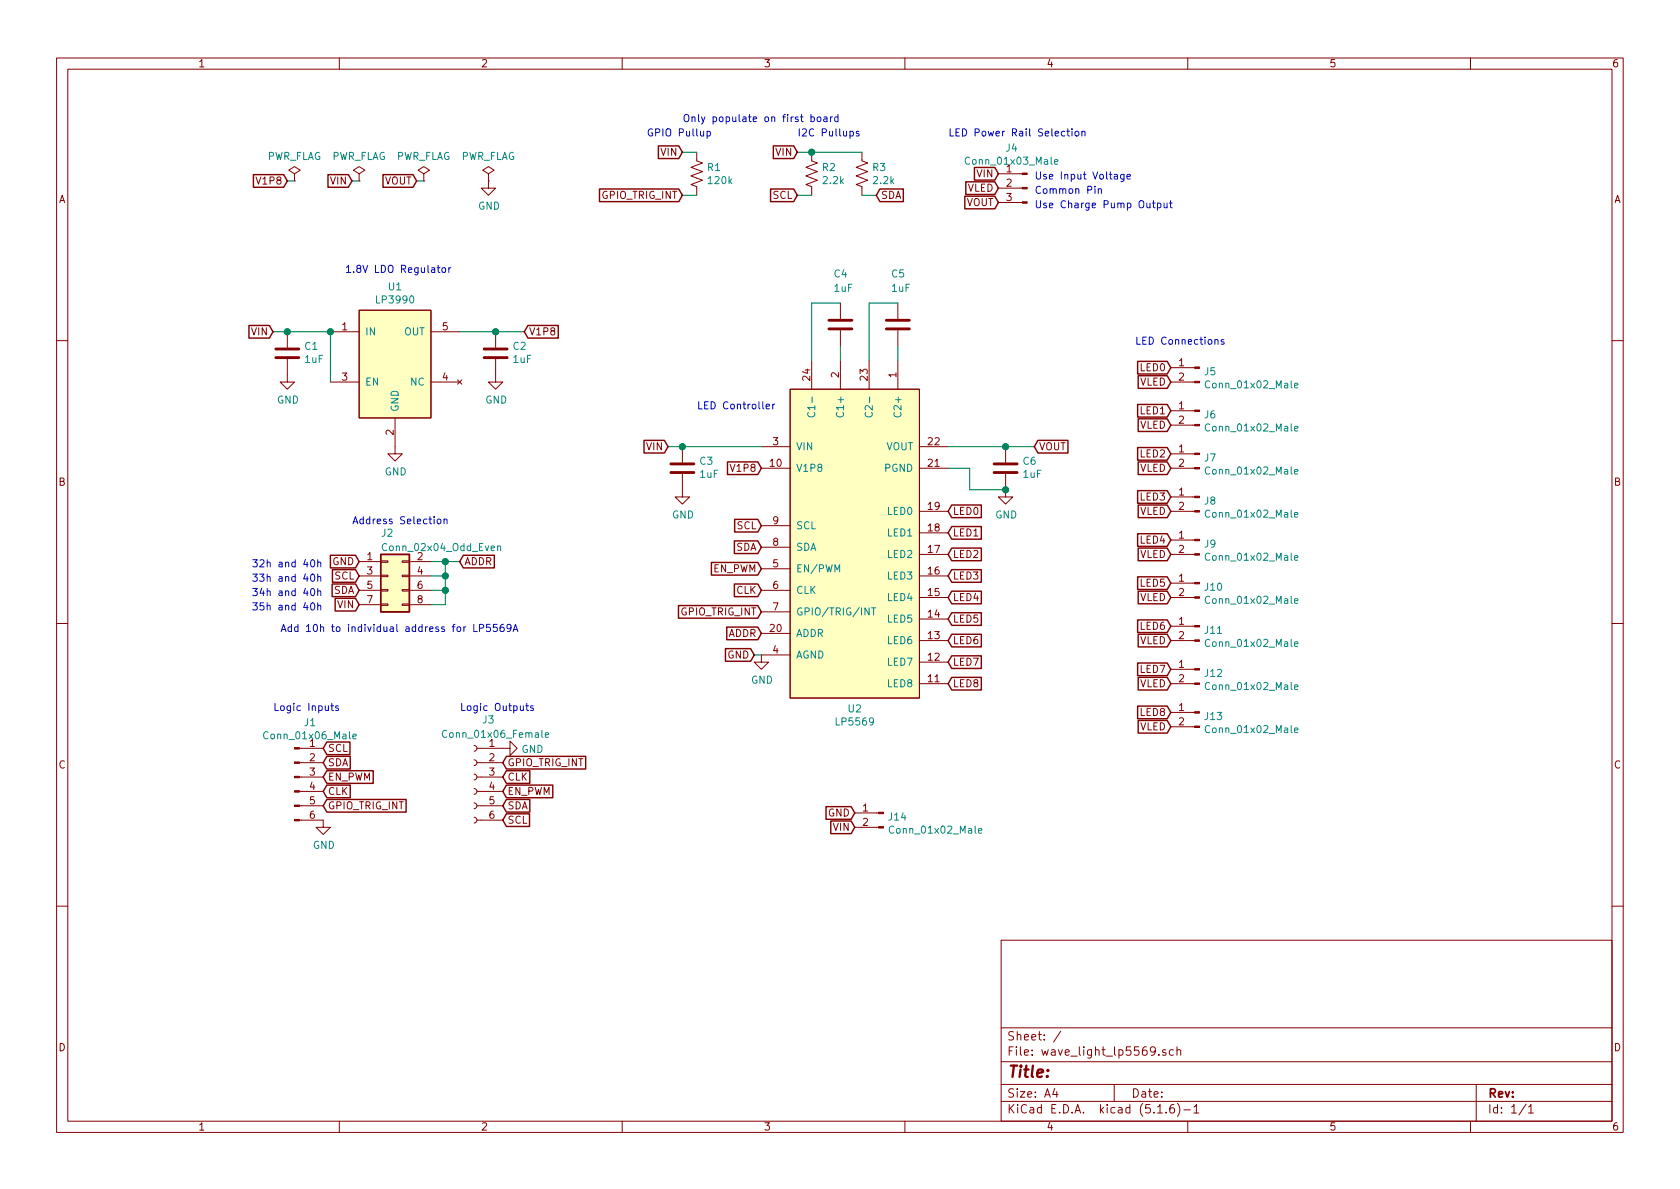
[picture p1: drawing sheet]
EESchema Schematic File Version 4
EELAYER 30 0
EELAYER END
$Descr A4 11693 8268
encoding utf-8
Sheet 1 1
Title ""
Date ""
Rev ""
Comp ""
Comment1 ""
Comment2 ""
Comment3 ""
Comment4 ""
$EndDescr
$Comp
L lp5569:LP5569 U2
U 1 1
P 5950 3800
F 0 "U2" H 5950 2677 50  0000 C CNN
F 1 "LP5569" H 5950 2586 50  0000 C CNN
F 2 "Package_DFN_QFN:WQFN-24-1EP_4x4mm_P0.5mm_EP2.6x2.6mm" H 5950 3550 50  0001 C CNN
F 3 "" H 5950 3550 50  0001 C CNN
	1    5950 3800
	1    0    0    -1  
$EndComp
$Comp
L Device:C C4
U 1 1
P 5850 2250
F 0 "C4" H 5900 1900 50  0000 R CNN
F 1 "1uF" H 5900 2000 50  0000 R CNN
F 2 "Capacitors_SMD:C_0805_HandSoldering" H 5888 2100 50  0001 C CNN
F 3 "~" H 5850 2250 50  0001 C CNN
	1    5850 2250
	-1   0    0    1   
$EndComp
$Comp
L Device:C C5
U 1 1
P 6250 2250
F 0 "C5" H 6300 1900 50  0000 R CNN
F 1 "1uF" H 6300 2000 50  0000 R CNN
F 2 "Capacitors_SMD:C_0805_HandSoldering" H 6288 2100 50  0001 C CNN
F 3 "~" H 6250 2250 50  0001 C CNN
	1    6250 2250
	-1   0    0    1   
$EndComp
$Comp
L Connector_Generic:Conn_02x04_Odd_Even J2
U 1 1
P 2700 4000
F 0 "J2" H 2650 4300 50  0000 L CNN
F 1 "Conn_02x04_Odd_Even" H 2650 4200 50  0000 L CNN
F 2 "Pin_Headers:Pin_Header_Straight_2x04_Pitch2.54mm" H 2700 4000 50  0001 C CNN
F 3 "~" H 2700 4000 50  0001 C CNN
	1    2700 4000
	1    0    0    -1  
$EndComp
Text GLabel 3200 3900 2    50   Input ~ 0
ADDR
Text GLabel 2500 4100 0    50   Input ~ 0
SDA
Text GLabel 2500 4000 0    50   Input ~ 0
SCL
Text GLabel 2500 4200 0    50   Input ~ 0
VIN
Text GLabel 2500 3900 0    50   Input ~ 0
GND
Wire Wire Line
	3000 3900 3100 3900
Wire Wire Line
	3100 3900 3100 4000
Wire Wire Line
	3100 4200 3000 4200
Connection ~ 3100 3900
Wire Wire Line
	3100 3900 3200 3900
Wire Wire Line
	3100 4100 3000 4100
Connection ~ 3100 4100
Wire Wire Line
	3100 4100 3100 4200
Wire Wire Line
	3100 4000 3000 4000
Connection ~ 3100 4000
Wire Wire Line
	3100 4000 3100 4100
Text GLabel 5300 4400 0    50   Input ~ 0
ADDR
Text GLabel 5250 4550 0    50   Input ~ 0
GND
$Comp
L power:GND #PWR0101
U 1 1
P 5300 4550
F 0 "#PWR0101" H 5300 4300 50  0001 C CNN
F 1 "GND" H 5305 4377 50  0000 C CNN
F 2 "" H 5300 4550 50  0001 C CNN
F 3 "" H 5300 4550 50  0001 C CNN
	1    5300 4550
	1    0    0    -1  
$EndComp
Wire Wire Line
	5300 4550 5250 4550
Text GLabel 5300 3650 0    50   Input ~ 0
SCL
Text GLabel 5300 3800 0    50   Input ~ 0
SDA
Wire Wire Line
	5650 2500 5650 2100
Wire Wire Line
	5650 2100 5850 2100
Wire Wire Line
	5850 2500 5850 2400
Wire Wire Line
	6050 2500 6050 2100
Wire Wire Line
	6050 2100 6250 2100
Wire Wire Line
	6250 2500 6250 2400
Text GLabel 8150 2550 0    50   Input ~ 0
LED0
Text GLabel 8150 2650 0    50   Input ~ 0
VLED
Text GLabel 6600 3550 2    50   Input ~ 0
LED0
Text GLabel 6600 3700 2    50   Input ~ 0
LED1
Text GLabel 6600 3850 2    50   Input ~ 0
LED2
Text GLabel 6600 4000 2    50   Input ~ 0
LED3
Text GLabel 6600 4150 2    50   Input ~ 0
LED4
Text GLabel 6600 4300 2    50   Input ~ 0
LED5
Text GLabel 6600 4450 2    50   Input ~ 0
LED6
Text GLabel 6600 4600 2    50   Input ~ 0
LED7
Text GLabel 6600 4750 2    50   Input ~ 0
LED8
Text GLabel 8150 2850 0    50   Input ~ 0
LED1
Text GLabel 8150 2950 0    50   Input ~ 0
VLED
Text GLabel 8150 3150 0    50   Input ~ 0
LED2
Text GLabel 8150 3250 0    50   Input ~ 0
VLED
Text GLabel 8150 3450 0    50   Input ~ 0
LED3
Text GLabel 8150 3550 0    50   Input ~ 0
VLED
Text GLabel 8150 3750 0    50   Input ~ 0
LED4
Text GLabel 8150 3850 0    50   Input ~ 0
VLED
Text GLabel 8150 4050 0    50   Input ~ 0
LED5
Text GLabel 8150 4150 0    50   Input ~ 0
VLED
$Comp
L Connector:Conn_01x02_Male J11
U 1 1
P 8350 4350
F 0 "J11" H 8322 4324 50  0000 R CNN
F 1 "Conn_01x02_Male" H 8322 4233 50  0000 R CNN
F 2 "Connector_JST:JST_XH_B2B-XH-A_1x02_P2.50mm_Vertical" H 8350 4350 50  0001 C CNN
F 3 "~" H 8350 4350 50  0001 C CNN
	1    8350 4350
	-1   0    0    -1  
$EndComp
Text GLabel 8150 4350 0    50   Input ~ 0
LED6
Text GLabel 8150 4450 0    50   Input ~ 0
VLED
$Comp
L Connector:Conn_01x02_Male J12
U 1 1
P 8350 4650
F 0 "J12" H 8322 4624 50  0000 R CNN
F 1 "Conn_01x02_Male" H 8322 4533 50  0000 R CNN
F 2 "Connector_JST:JST_XH_B2B-XH-A_1x02_P2.50mm_Vertical" H 8350 4650 50  0001 C CNN
F 3 "~" H 8350 4650 50  0001 C CNN
	1    8350 4650
	-1   0    0    -1  
$EndComp
Text GLabel 8150 4650 0    50   Input ~ 0
LED7
Text GLabel 8150 4750 0    50   Input ~ 0
VLED
$Comp
L Connector:Conn_01x02_Male J13
U 1 1
P 8350 4950
F 0 "J13" H 8322 4924 50  0000 R CNN
F 1 "Conn_01x02_Male" H 8322 4833 50  0000 R CNN
F 2 "Connector_JST:JST_XH_B2B-XH-A_1x02_P2.50mm_Vertical" H 8350 4950 50  0001 C CNN
F 3 "~" H 8350 4950 50  0001 C CNN
	1    8350 4950
	-1   0    0    -1  
$EndComp
Text GLabel 8150 4950 0    50   Input ~ 0
LED8
Text GLabel 8150 5050 0    50   Input ~ 0
VLED
$Comp
L Connector:Conn_01x03_Male J4
U 1 1
P 7150 1300
F 0 "J4" H 7258 1581 50  0000 C CNN
F 1 "Conn_01x03_Male" H 7258 1490 50  0000 C CNN
F 2 "Pin_Headers:Pin_Header_Straight_1x03_Pitch2.54mm" H 7150 1300 50  0001 C CNN
F 3 "~" H 7150 1300 50  0001 C CNN
	1    7150 1300
	-1   0    0    -1  
$EndComp
Text GLabel 6950 1200 0    50   Input ~ 0
VIN
Text GLabel 6950 1300 0    50   Input ~ 0
VLED
Text GLabel 6950 1400 0    50   Input ~ 0
VOUT
Text GLabel 7200 3100 2    50   Input ~ 0
VOUT
$Comp
L LP3990:LP3990 U1
U 1 1
P 2750 2450
F 0 "U1" H 2750 2915 50  0000 C CNN
F 1 "LP3990" H 2750 2824 50  0000 C CNN
F 2 "TO_SOT_Packages_SMD:SOT-23-5_HandSoldering" H 2750 2850 50  0001 C CNN
F 3 "" H 2750 2450 50  0001 C CNN
	1    2750 2450
	1    0    0    -1  
$EndComp
Text GLabel 1900 2300 0    50   Input ~ 0
VIN
Text GLabel 5300 3250 0    50   Input ~ 0
V1P8
Text GLabel 3650 2300 2    50   Input ~ 0
V1P8
$Comp
L Device:C C1
U 1 1
P 2000 2450
F 0 "C1" H 1885 2404 50  0000 R CNN
F 1 "1uF" H 1885 2495 50  0000 R CNN
F 2 "Capacitors_SMD:C_0805_HandSoldering" H 2038 2300 50  0001 C CNN
F 3 "~" H 2000 2450 50  0001 C CNN
	1    2000 2450
	-1   0    0    1   
$EndComp
Wire Wire Line
	1900 2300 2000 2300
Wire Wire Line
	2000 2300 2300 2300
Connection ~ 2000 2300
$Comp
L power:GND #PWR0102
U 1 1
P 2750 3100
F 0 "#PWR0102" H 2750 2850 50  0001 C CNN
F 1 "GND" H 2755 2927 50  0000 C CNN
F 2 "" H 2750 3100 50  0001 C CNN
F 3 "" H 2750 3100 50  0001 C CNN
	1    2750 3100
	1    0    0    -1  
$EndComp
$Comp
L power:GND #PWR0103
U 1 1
P 2000 2600
F 0 "#PWR0103" H 2000 2350 50  0001 C CNN
F 1 "GND" H 2005 2427 50  0000 C CNN
F 2 "" H 2000 2600 50  0001 C CNN
F 3 "" H 2000 2600 50  0001 C CNN
	1    2000 2600
	1    0    0    -1  
$EndComp
$Comp
L Device:C C2
U 1 1
P 3450 2450
F 0 "C2" H 3335 2404 50  0000 R CNN
F 1 "1uF" H 3335 2495 50  0000 R CNN
F 2 "Capacitors_SMD:C_0805_HandSoldering" H 3488 2300 50  0001 C CNN
F 3 "~" H 3450 2450 50  0001 C CNN
	1    3450 2450
	-1   0    0    1   
$EndComp
$Comp
L power:GND #PWR0104
U 1 1
P 3450 2600
F 0 "#PWR0104" H 3450 2350 50  0001 C CNN
F 1 "GND" H 3455 2427 50  0000 C CNN
F 2 "" H 3450 2600 50  0001 C CNN
F 3 "" H 3450 2600 50  0001 C CNN
	1    3450 2600
	1    0    0    -1  
$EndComp
Wire Wire Line
	3200 2300 3450 2300
Wire Wire Line
	3650 2300 3450 2300
Connection ~ 3450 2300
Text GLabel 4650 3100 0    50   Input ~ 0
VIN
$Comp
L power:PWR_FLAG #FLG0101
U 1 1
P 2500 1250
F 0 "#FLG0101" H 2500 1325 50  0001 C CNN
F 1 "PWR_FLAG" H 2500 1423 50  0000 C CNN
F 2 "" H 2500 1250 50  0001 C CNN
F 3 "~" H 2500 1250 50  0001 C CNN
	1    2500 1250
	1    0    0    -1  
$EndComp
$Comp
L power:PWR_FLAG #FLG0102
U 1 1
P 3400 1250
F 0 "#FLG0102" H 3400 1325 50  0001 C CNN
F 1 "PWR_FLAG" H 3400 1423 50  0000 C CNN
F 2 "" H 3400 1250 50  0001 C CNN
F 3 "~" H 3400 1250 50  0001 C CNN
	1    3400 1250
	1    0    0    -1  
$EndComp
$Comp
L power:GND #PWR0105
U 1 1
P 3400 1250
F 0 "#PWR0105" H 3400 1000 50  0001 C CNN
F 1 "GND" H 3405 1077 50  0000 C CNN
F 2 "" H 3400 1250 50  0001 C CNN
F 3 "" H 3400 1250 50  0001 C CNN
	1    3400 1250
	1    0    0    -1  
$EndComp
Text GLabel 2450 1250 0    50   Input ~ 0
VIN
Wire Wire Line
	2450 1250 2500 1250
Text GLabel 2000 1250 0    50   Input ~ 0
V1P8
$Comp
L power:PWR_FLAG #FLG0103
U 1 1
P 2050 1250
F 0 "#FLG0103" H 2050 1325 50  0001 C CNN
F 1 "PWR_FLAG" H 2050 1423 50  0000 C CNN
F 2 "" H 2050 1250 50  0001 C CNN
F 3 "~" H 2050 1250 50  0001 C CNN
	1    2050 1250
	1    0    0    -1  
$EndComp
Wire Wire Line
	2000 1250 2050 1250
Text GLabel 2900 1250 0    50   Input ~ 0
VOUT
$Comp
L power:PWR_FLAG #FLG0104
U 1 1
P 2950 1250
F 0 "#FLG0104" H 2950 1325 50  0001 C CNN
F 1 "PWR_FLAG" H 2950 1423 50  0000 C CNN
F 2 "" H 2950 1250 50  0001 C CNN
F 3 "~" H 2950 1250 50  0001 C CNN
	1    2950 1250
	-1   0    0    -1  
$EndComp
Wire Wire Line
	2950 1250 2900 1250
Text GLabel 5300 4100 0    50   Input ~ 0
CLK
Text GLabel 5300 3950 0    50   Input ~ 0
EN_PWM
Text GLabel 5300 4250 0    50   Input ~ 0
GPIO_TRIG_INT
$Comp
L Connector:Conn_01x06_Male J1
U 1 1
P 2050 5400
F 0 "J1" H 2158 5781 50  0000 C CNN
F 1 "Conn_01x06_Male" H 2158 5690 50  0000 C CNN
F 2 "Pin_Headers:Pin_Header_Angled_1x06_Pitch2.54mm" H 2050 5400 50  0001 C CNN
F 3 "~" H 2050 5400 50  0001 C CNN
	1    2050 5400
	1    0    0    -1  
$EndComp
Text GLabel 2250 5200 2    50   Input ~ 0
SCL
Text GLabel 2250 5300 2    50   Input ~ 0
SDA
Text GLabel 2250 5500 2    50   Input ~ 0
CLK
Text GLabel 2250 5400 2    50   Input ~ 0
EN_PWM
Text GLabel 2250 5600 2    50   Input ~ 0
GPIO_TRIG_INT
$Comp
L power:GND #PWR0106
U 1 1
P 2250 5700
F 0 "#PWR0106" H 2250 5450 50  0001 C CNN
F 1 "GND" H 2255 5527 50  0000 C CNN
F 2 "" H 2250 5700 50  0001 C CNN
F 3 "" H 2250 5700 50  0001 C CNN
	1    2250 5700
	1    0    0    -1  
$EndComp
$Comp
L Device:R_US R1
U 1 1
P 4850 1200
F 0 "R1" H 4918 1246 50  0000 L CNN
F 1 "120k" H 4918 1155 50  0000 L CNN
F 2 "Resistors_SMD:R_0805_HandSoldering" V 4890 1190 50  0001 C CNN
F 3 "~" H 4850 1200 50  0001 C CNN
	1    4850 1200
	1    0    0    -1  
$EndComp
Text Notes 2400 1900 0    50   ~ 0
1.8V LDO Regulator
Text Notes 2450 3650 0    50   ~ 0
Address Selection
Text Notes 1900 4950 0    50   ~ 0
Logic Inputs
Text Notes 6600 950  0    50   ~ 0
LED Power Rail Selection
Text Notes 7900 2400 0    50   ~ 0
LED Connections
$Comp
L Connector:Conn_01x06_Female J3
U 1 1
P 3300 5400
F 0 "J3" H 3200 5800 50  0000 C CNN
F 1 "Conn_01x06_Female" H 3150 5700 50  0000 C CNN
F 2 "Pin_Headers:Pin_Header_Angled_1x06_Pitch2.54mm" H 3300 5400 50  0001 C CNN
F 3 "~" H 3300 5400 50  0001 C CNN
	1    3300 5400
	-1   0    0    -1  
$EndComp
Text GLabel 3500 5700 2    50   Input ~ 0
SCL
Text GLabel 3500 5600 2    50   Input ~ 0
SDA
Text GLabel 3500 5400 2    50   Input ~ 0
CLK
Text GLabel 3500 5500 2    50   Input ~ 0
EN_PWM
Text GLabel 3500 5300 2    50   Input ~ 0
GPIO_TRIG_INT
$Comp
L power:GND #PWR0107
U 1 1
P 3500 5200
F 0 "#PWR0107" H 3500 4950 50  0001 C CNN
F 1 "GND" V 3505 5072 50  0000 R CNN
F 2 "" H 3500 5200 50  0001 C CNN
F 3 "" H 3500 5200 50  0001 C CNN
	1    3500 5200
	0    -1   1    0   
$EndComp
Text Notes 3200 4950 0    50   ~ 0
Logic Outputs
$Comp
L Device:C C3
U 1 1
P 4750 3250
F 0 "C3" H 4635 3204 50  0000 R CNN
F 1 "1uF" H 4635 3295 50  0000 R CNN
F 2 "Capacitors_SMD:C_0805_HandSoldering" H 4788 3100 50  0001 C CNN
F 3 "~" H 4750 3250 50  0001 C CNN
	1    4750 3250
	-1   0    0    1   
$EndComp
$Comp
L power:GND #PWR0108
U 1 1
P 4750 3400
F 0 "#PWR0108" H 4750 3150 50  0001 C CNN
F 1 "GND" H 4755 3227 50  0000 C CNN
F 2 "" H 4750 3400 50  0001 C CNN
F 3 "" H 4750 3400 50  0001 C CNN
	1    4750 3400
	1    0    0    -1  
$EndComp
Wire Wire Line
	4650 3100 4750 3100
Wire Wire Line
	4750 3100 5300 3100
Connection ~ 4750 3100
$Comp
L Device:C C6
U 1 1
P 7000 3250
F 0 "C6" H 6885 3204 50  0000 R CNN
F 1 "1uF" H 6885 3295 50  0000 R CNN
F 2 "Capacitors_SMD:C_0805_HandSoldering" H 7038 3100 50  0001 C CNN
F 3 "~" H 7000 3250 50  0001 C CNN
	1    7000 3250
	-1   0    0    1   
$EndComp
$Comp
L power:GND #PWR0109
U 1 1
P 7000 3400
F 0 "#PWR0109" H 7000 3150 50  0001 C CNN
F 1 "GND" H 7005 3227 50  0000 C CNN
F 2 "" H 7000 3400 50  0001 C CNN
F 3 "" H 7000 3400 50  0001 C CNN
	1    7000 3400
	1    0    0    -1  
$EndComp
Wire Wire Line
	6600 3250 6750 3250
Wire Wire Line
	6750 3250 6750 3400
Wire Wire Line
	6750 3400 7000 3400
Connection ~ 7000 3400
Wire Wire Line
	6600 3100 7000 3100
Wire Wire Line
	7000 3100 7200 3100
Connection ~ 7000 3100
$Comp
L Device:R_US R2
U 1 1
P 5650 1200
F 0 "R2" H 5718 1246 50  0000 L CNN
F 1 "2.2k" H 5718 1155 50  0000 L CNN
F 2 "Resistors_SMD:R_0805_HandSoldering" V 5690 1190 50  0001 C CNN
F 3 "~" H 5650 1200 50  0001 C CNN
	1    5650 1200
	1    0    0    -1  
$EndComp
$Comp
L Device:R_US R3
U 1 1
P 6000 1200
F 0 "R3" H 6068 1246 50  0000 L CNN
F 1 "2.2k" H 6068 1155 50  0000 L CNN
F 2 "Resistors_SMD:R_0805_HandSoldering" V 6040 1190 50  0001 C CNN
F 3 "~" H 6000 1200 50  0001 C CNN
	1    6000 1200
	1    0    0    -1  
$EndComp
Text GLabel 5550 1350 0    50   Input ~ 0
SCL
Text GLabel 6100 1350 2    50   Input ~ 0
SDA
Text GLabel 5550 1050 0    50   Input ~ 0
VIN
Wire Wire Line
	5550 1050 5650 1050
Wire Wire Line
	5650 1050 6000 1050
Connection ~ 5650 1050
Text Notes 5550 950  0    50   ~ 0
I2C Pullups
Text GLabel 4750 1050 0    50   Input ~ 0
VIN
Wire Wire Line
	4750 1050 4850 1050
Text GLabel 4750 1350 0    50   Input ~ 0
GPIO_TRIG_INT
Wire Wire Line
	4750 1350 4850 1350
Wire Wire Line
	5550 1350 5650 1350
Wire Wire Line
	6000 1350 6100 1350
Text Notes 4500 950  0    50   ~ 0
GPIO Pullup
Text Notes 4750 850  0    50   ~ 0
Only populate on first board
Text Notes 1750 3950 0    50   ~ 0
32h and 40h
Text Notes 1750 4050 0    50   ~ 0
33h and 40h
Text Notes 1750 4150 0    50   ~ 0
34h and 40h
Text Notes 1750 4250 0    50   ~ 0
35h and 40h
Text Notes 1950 4400 0    50   ~ 0
Add 10h to individual address for LP5569A
Text Notes 4850 2850 0    50   ~ 0
LED Controller
Text Notes 7200 1450 0    50   ~ 0
Use Charge Pump Output
Text Notes 7200 1250 0    50   ~ 0
Use Input Voltage
Text Notes 7200 1350 0    50   ~ 0
Common Pin
Wire Wire Line
	2300 2650 2300 2300
Connection ~ 2300 2300
$Comp
L Connector:Conn_01x02_Male J10
U 1 1
P 8350 4050
F 0 "J10" H 8322 4024 50  0000 R CNN
F 1 "Conn_01x02_Male" H 8322 3933 50  0000 R CNN
F 2 "Connector_JST:JST_XH_B2B-XH-A_1x02_P2.50mm_Vertical" H 8350 4050 50  0001 C CNN
F 3 "~" H 8350 4050 50  0001 C CNN
	1    8350 4050
	-1   0    0    -1  
$EndComp
$Comp
L Connector:Conn_01x02_Male J9
U 1 1
P 8350 3750
F 0 "J9" H 8322 3724 50  0000 R CNN
F 1 "Conn_01x02_Male" H 8322 3633 50  0000 R CNN
F 2 "Connector_JST:JST_XH_B2B-XH-A_1x02_P2.50mm_Vertical" H 8350 3750 50  0001 C CNN
F 3 "~" H 8350 3750 50  0001 C CNN
	1    8350 3750
	-1   0    0    -1  
$EndComp
$Comp
L Connector:Conn_01x02_Male J8
U 1 1
P 8350 3450
F 0 "J8" H 8322 3424 50  0000 R CNN
F 1 "Conn_01x02_Male" H 8322 3333 50  0000 R CNN
F 2 "Connector_JST:JST_XH_B2B-XH-A_1x02_P2.50mm_Vertical" H 8350 3450 50  0001 C CNN
F 3 "~" H 8350 3450 50  0001 C CNN
	1    8350 3450
	-1   0    0    -1  
$EndComp
$Comp
L Connector:Conn_01x02_Male J7
U 1 1
P 8350 3150
F 0 "J7" H 8322 3124 50  0000 R CNN
F 1 "Conn_01x02_Male" H 8322 3033 50  0000 R CNN
F 2 "Connector_JST:JST_XH_B2B-XH-A_1x02_P2.50mm_Vertical" H 8350 3150 50  0001 C CNN
F 3 "~" H 8350 3150 50  0001 C CNN
	1    8350 3150
	-1   0    0    -1  
$EndComp
$Comp
L Connector:Conn_01x02_Male J6
U 1 1
P 8350 2850
F 0 "J6" H 8322 2824 50  0000 R CNN
F 1 "Conn_01x02_Male" H 8322 2733 50  0000 R CNN
F 2 "Connector_JST:JST_XH_B2B-XH-A_1x02_P2.50mm_Vertical" H 8350 2850 50  0001 C CNN
F 3 "~" H 8350 2850 50  0001 C CNN
	1    8350 2850
	-1   0    0    -1  
$EndComp
$Comp
L Connector:Conn_01x02_Male J5
U 1 1
P 8350 2550
F 0 "J5" H 8322 2524 50  0000 R CNN
F 1 "Conn_01x02_Male" H 8322 2433 50  0000 R CNN
F 2 "Connector_JST:JST_XH_B2B-XH-A_1x02_P2.50mm_Vertical" H 8350 2550 50  0001 C CNN
F 3 "~" H 8350 2550 50  0001 C CNN
	1    8350 2550
	-1   0    0    -1  
$EndComp
$Comp
L Connector:Conn_01x02_Male J14
U 1 1
P 6150 5650
F 0 "J14" H 6122 5624 50  0000 R CNN
F 1 "Conn_01x02_Male" H 6122 5533 50  0000 R CNN
F 2 "Connector_JST:JST_XH_B2B-XH-A_1x02_P2.50mm_Vertical" H 6150 5650 50  0001 C CNN
F 3 "~" H 6150 5650 50  0001 C CNN
	1    6150 5650
	-1   0    0    -1  
$EndComp
Text GLabel 5950 5750 0    50   Input ~ 0
VIN
Text GLabel 5950 5650 0    50   Input ~ 0
GND
$EndSCHEMATC
